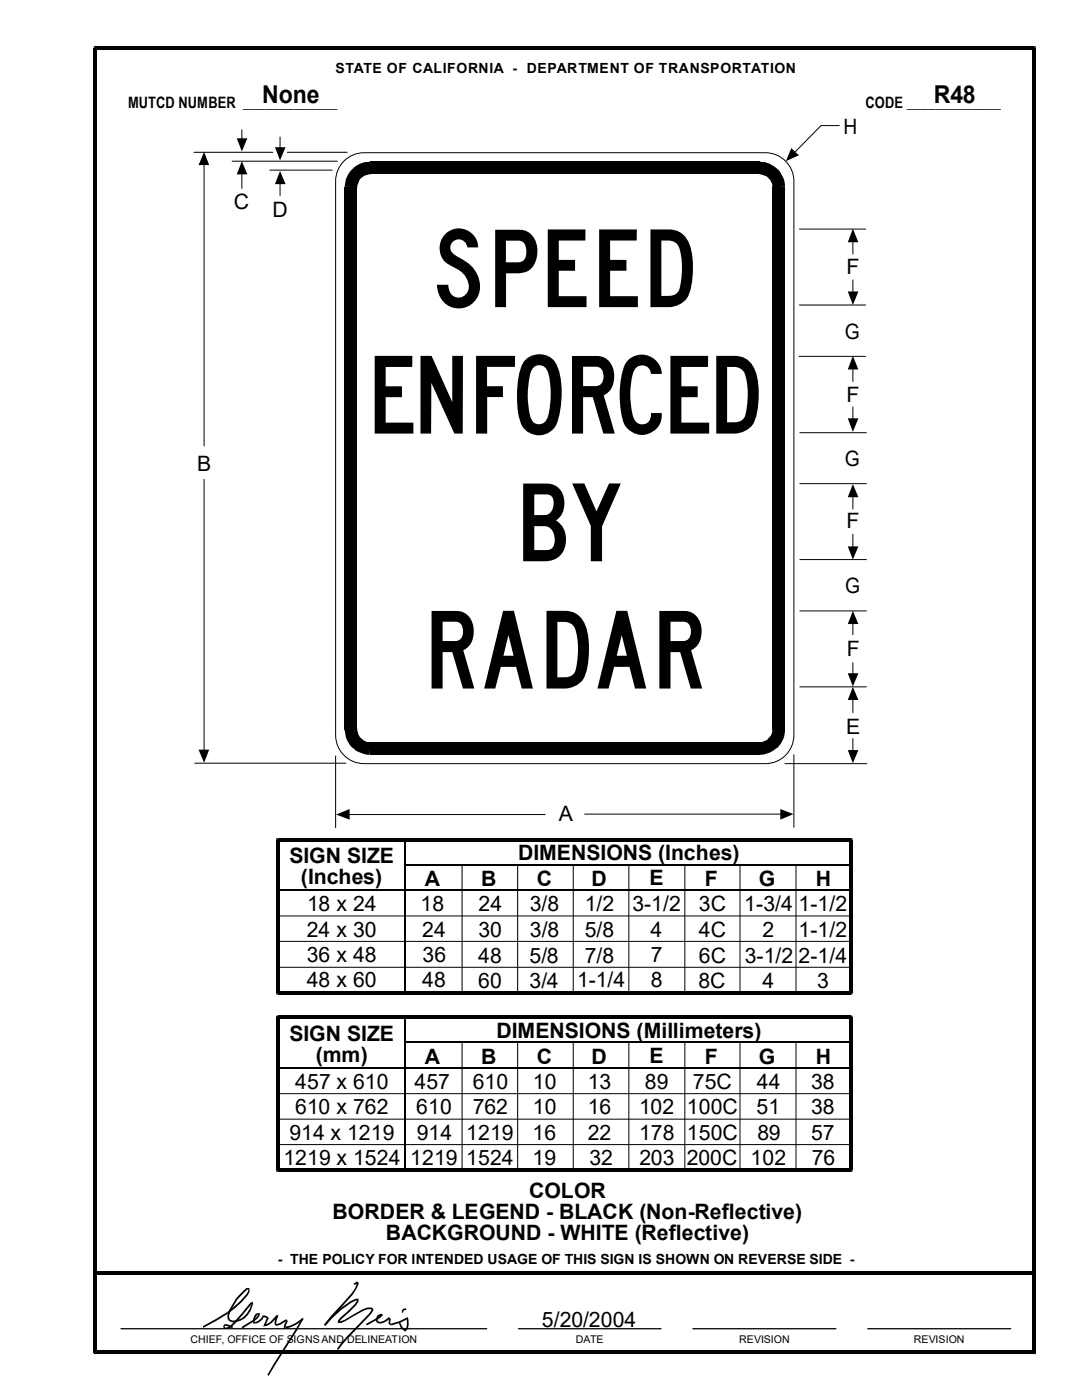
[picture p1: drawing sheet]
<svg xmlns="http://www.w3.org/2000/svg" width="216mm" height="279mm" viewBox="0 0 216 279" stroke-linecap="round" stroke-linejoin="round" font-family="sans-serif">
<g fill="none" stroke="#000" stroke-width=".2">
<path d="M38.7 30.4h15.7M40.7 32.8v56.2M46.3 32.2h21M48.3 25.9v1.9M48.3 34.6v3M53.8 34h12.5M55.9 27.3v2.2M55.9 36.6v2.4M57.3 30.4h12M68.6 32.1a5.7 5.7 0 0 1 4-1.6h80.1a5.7 5.7 0 0 1 5.7 5.7v110.5a5.7 5.7 0 0 1-5.7 5.7h-80.1a5.7 5.7 0 0 1-5.6-5.7v-110.5a5.7 5.7 0 0 1 1.6-4.1zM68.7 37.3h2.6M73.9 32.3v2.5"/>
<path d="M151.6 32.3v2.5M154.1 37.3h2.5M167.5 25.1h-3.7l-5.2 5.3M159.5 45.7h13.2M170.2 48.2v2.5M170.2 55.9v2.4M159.4 71.1h13.3M159.5 60.9h13.2M170.2 73.6v2.5M40.7 95.7v54.1M159.6 86.4h13.3M159.6 96.5h13.3"/>
<path d="M170.2 81.2v2.5M170.2 99.1v2.5M159.6 111.7h13.3M170.2 106.6v2.6M159.6 121.9h13.3M159.6 137.1h13.3M170.2 124.4v2.3M170.2 132.2v2.3M170.2 139.5v2.7M38.9 152.3h30.1M67 150.9v14.3M68.7 145.5h2.6"/>
<path d="M73.8 148.1v2.5M151.6 148.1v2.5M154.1 145.5h2.5M156.6 152.4h16.4M158.4 150.6v14.5M170.2 147.4v2.5M69.6 162.6h39.2M92.2 172.6v25.4M103.3 172.6v25.4M114.4 172.6v25.4M116.7 162.5h39.2M125.5 172.6v25.4"/>
<path d="M136.7 172.6v25.4M147.7 172.6v25.4M158.8 172.6v25.4M55.5 187.9h114.3M55.5 193h114.3M55.5 182.8h114.3M55.5 218.3h114.3M92.2 208.1v25.3M103.3 208.1v25.3M114.4 208.1v25.3M125.5 208.1v25.3M136.7 208v25.4"/>
<path d="M147.7 208v25.4M158.8 208v25.4M55.5 223.4h114.3M55.5 228.4h114.3"/>
</g>
<g fill="#000">
<path d="M40.7 30.3l1 2.6h-2.1z" fill-rule="evenodd"/>
<path d="M47.2 27.6h2.2l-1.1 2.6z" fill-rule="evenodd"/>
<path d="M48.3 32.2l1.1 2.6h-2.2z" fill-rule="evenodd"/>
<path d="M55.9 34.1l1.1 2.6h-2.1z" fill-rule="evenodd"/>
<path d="M54.9 29.4h2.1l-1.1 2.6z" fill-rule="evenodd"/>
<path d="M157.9 29.5l1.5 1.5-2.6 1.2z" fill-rule="evenodd"/>
<path d="M170.2 45.6l1.1 2.7h-2.1z" fill-rule="evenodd"/>
<path d="M169.2 58.2h2.1l-1.1 2.7z" fill-rule="evenodd"/>
<path d="M170.2 71l1.1 2.7h-2.1z" fill-rule="evenodd"/>
<path d="M169.2 83.5h2.1l-1.1 2.7z" fill-rule="evenodd"/>
<path d="M170.2 96.6l1.1 2.6h-2.1z" fill-rule="evenodd"/>
<path d="M169.2 109.1h2.1l-1.1 2.6z" fill-rule="evenodd"/>
<path d="M170.2 137.1l1.1 2.6h-2.1z" fill-rule="evenodd"/>
<path d="M170.2 121.9l1.1 2.6h-2.1z" fill-rule="evenodd"/>
<path d="M169.2 134.4h2.1l-1.1 2.6z" fill-rule="evenodd"/>
<path d="M39.6 149.6h2.1l-1 2.6z" fill-rule="evenodd"/>
<path d="M169.2 149.7h2.1l-1.1 2.6z" fill-rule="evenodd"/>
<path d="M67.1 162.6l2.7-1.1v2.1z" fill-rule="evenodd"/>
<path d="M155.7 161.5l2.6 1-2.6 1.1z" fill-rule="evenodd"/>
</g>
<g fill="#000">
<path d="M18.7 9.2h.4v.7l.3-.3h-.7zM19 9.2h187.3v.7h-187.3zM206.3 9.2h.4v.4h-.7l.3 .3zM69.9 34.1a4.9 4.9 0 0 1 3.9-1.8l.1 2.5a2.58 2.58 0 0 0-2.6 2.6l-2.6-.1a5.4 5.4 0 0 1 1.2-3.2zM73.8 32.3h77.8v2.5h-77.8zM151.6 32.3a5.1 5.1 0 0 1 5 5l-2.5 .1a2.54 2.54 0 0 0-2.5-2.6zM68.7 37.3h2.6v108.2h-2.6zM68.7 145.6l2.6-.1a2.61 2.61 0 0 0 2.6 2.6l-.2 2.5a5.2 5.2 0 0 1-5-5zM73.8 148.1h77.8v2.5h-77.8zM154.1 37.3h2.5v108.2h-2.5zM151.5 148.1a2.5 2.5 0 0 0 2.6-2.6l2.5 .1a5 5 0 0 1-5 5zM55.1 167.3h.4v.7l.3-.4h-.7z"/>
<path d="M55.5 167.3h114.3v.7h-114.3zM169.8 167.3h.3v.3h-.7l.4 .4zM55.1 167.6h.7v30.5h-.7zM55.5 197.8h114.3v.7h-114.3zM55.1 198.1h.7l-.3-.3v.7h-.4zM169.4 167.6h.7v30.5h-.7zM169.8 197.8l-.4 .3h.7v.4h-.3zM55.1 202.7h.4v.7l.3-.4h-.7zM55.5 202.7h114.3v.7h-114.3zM169.8 202.7h.3v.3h-.7l.4 .4zM55.1 203h.7v30.5h-.7zM55.5 233.2h114.3v.6h-114.3z"/>
<path d="M55.1 233.5h.7l-.3-.3v.6h-.4zM169.4 203h.7v30.5h-.7zM169.8 233.2l-.4 .3h.7v.3h-.3zM19 253.7h187.3v.6h-187.3zM48.7 257.5l.5-.5h.5v.3h-.3a12.1 12.1 0 0 0-3.7 5.2l.1 .7-.3 .1-.1-.3a7.2 7.2 0 0 1 2.5-4.8zM49.5 257.1h.3l-.1-.1v.3zM70.5 256.2l.7-.4 .3 .1v.4h-.3v-.4l.1 .2-.5 .4zM71.4 259.2h.1v.1h-.3l.2 .2zM71.2 256.2l.3 .1-1.1 2-4.2 4.7-1.3 1.6-.2-.3 1.3-1.6 4.2-4.6 .7-1.1zM71.2 256.2l.3 .1zM71.2 259.3h.3v.5l-.5 .7-2.8 2.7-.5 .7h-.3l.1-.4 .4-.5 2.9-2.7 .4-.6zM18.7 9.6h.7v260.3h-.7z"/>
<path d="M19 269.6h187.3v.7h-187.3zM18.7 269.9h.7l-.4-.3v.7h-.3zM40.5 264.7l4.8-2.8 .3 .2-5 2.9zM45.2 264.2l1.3 .6-.1 .3-1.3-.5zM45.2 264.2l-.1 .4zM49.5 257.1h.3v.7a12.9 12.9 0 0 1-4.2 4.3l-.3-.2a14.8 14.8 0 0 0 4.2-4.3zM44.7 264.3l.5-.1v.4l-.4 .2 .2 .2 .3-.1v.3h-.6l-.2-.4zM45.2 264.9l.2 .3zM45.5 263.3l.2-.2 .1 .1zM45.3 261.9l.3 .2zM45.7 263.1l.3 .3a3.3 3.3 0 0 0 3.8-2.1l.4-1.1 .3 .1a4.1 4.1 0 0 1-4 3.6l-.6-.2-.4-.3zM48.2 264.8l2.2-1.3 .2 .2-2.2 1.4z"/>
<path d="M45.2 264.9l.4-.1 1.1-.9 1.6-1.9 .3 .2-2.5 2.6-.7 .4zM48.3 262l.3 .2zM49.9 260.1l.5-.3 .1 .5h-.3l.2-.3-1.8 2.2-.3-.2zM51.5 262.3l.2-.3 .2 .1-.2 .6-1.1 1-.2-.2 1.2-1.2zM50.2 260.2l.3 .1zM50.4 263.5l.2 .2zM50.9 263.8l.1 .4h-.2zM50.9 263.8l.4-.1 .8-.6 .2 .3-.7 .6-.6 .2zM50.9 262.4l.2-.3 .5-.1 .1 .3a1.31 1.31 0 0 0-.9 1.6l.1-.1-.1 .4h-.3v-1.1zM51.6 262l.1 .3h-.2l.2-.3zM52.4 262.6l.3 .2-.4 .6-.2-.3zM52.1 263.1l.2 .3z"/>
<path d="M52.4 262.6l.2-.1-.1 .3h.2zM52.6 262.5l.7 .2v.4l-.8-.3zM52.7 264.4l.3 .1-.2-.2 .1 .4-.4 .1zM52.8 264.3l.6-.1 .8-.5 .1 .3-.8 .5-.6 .2zM53.3 262.7l.1 .1-.2 .3zM53.4 262.8l.2 .3-.6 1.4-.3-.1 .5-1.3zM55.2 262.5l.3 .2-1.2 1.3-.3-.3zM54 263.7h.2l.1 .3zM55.3 264.2l.1 .4-.2 .1zM55.2 262.5l.3 .1-.3-.1 .3 .2zM55.3 264.2l1.9-.9v.4l-1.2 .6-.6 .3zM55.2 262.5l.3 .1-.4 1.4v.2l.3 .1-.3 .3-.2-.2-.1-.4z"/>
<path d="M57 264.8l-.1 .3zM57 264.8a6.1 6.1 0 0 0 3.3-1.7l.2 .2a6.6 6.6 0 0 1-3.5 1.8zM57.1 263.3l.2 .2-.3 .1 .2 .1zM57 263.6l.3-.1 .1 .2-.5 1.4h-.3v-.4l.5-1zM60.3 263.1l.2 .2zM60.3 263.1l.2 .1-1.2 2.3-5.7 9.1-.3-.2 1.3-2.2zM66 262.9l1.9-1.8 2-1.4 1.5-.5v.3l-.4 .1a18 18 0 0 0-6.1 5l-.2-.3zM64.7 264.3l.2 .3zM67.6 263.7v.4h-.2v-.2h.3zM67.6 263.7l1.1-.3 3.7-2.1 .9-.4h.8v.4h-.8l-.8 .3-4.3 2.4-.6 .1zM73 264.2l2.4-1.3 .7-.6 .2 .2h-.2v-.3h.2l.1 .4-.7 .5-2.5 1.4zM74.1 260.9l.3 .2 .1 .4-.5 .8-2.1 2.2a30.5 30.5 0 0 0-4.4 4.9l-.3-.2a22.9 22.9 0 0 1 4.4-5l2.1-2.2 .5-.6-.2-.1z"/>
<path d="M74.1 260.9l-.1 .4zM75.9 263.8l.9-.3 .7-.5 .2 .2-1.2 .8-.6 .2zM75.9 263.8v.4zM75.9 262.2h.2l.1 .3zM75.3 262.6l.6-.4 .3 .3a.8 .8 0 0 0-.7 .4 .8 .8 0 0 0 0 .8l.4 .1v.4l-.5-.1-.4-.4v-.6zM77.6 262.8l.1 .2-.2 .2h.2l-.2-.2zM77.7 263l.3 .2-.2 .8 .3 .2-.1 .3-.4-.3v-1h-.1zM78.1 264.2v.3h-.1zM78.1 264.2l1.7-.5 1.5-.8 .1 .3-1.6 .8-1.7 .5zM80.3 261.4l.2 .1-.1 .5-.2-.1zM80.3 261.4l.4-.3h.3l.1 .4-.6 .1zM80.3 261.4l.2 .2z"/>
<path d="M79.6 264.1l.2-.2 .4 .8 .7 .7-.1 .3-.9-.8zM80.7 265.4h.2l-.1 .3 .1 .1v-.1zM81.3 262.9l.1-.1v.3h-.3l.3 .1zM81.1 263.1h.3a2.68 2.68 0 0 1-.5 2.6l-.2-.3a2.18 2.18 0 0 0 .4-2.3zM206 9.6h.7v260.3h-.7zM206.3 269.6l-.3 .3h.7v.4h-.4z"/>
</g>
<path d="M55.5 177.7h114.3M80.9 167.6v30M81 172.6h88.9M55.5 213.2h114.3M80.9 203.1v30M81 208h88.9" fill="none" stroke="#000" stroke-width=".34"/>
<path d="M24.1 265.2h73M103.5 265.2h28.4M138.3 265.2h28.5M173.1 265.2h28.6" fill="none" stroke="#000" stroke-width=".25"/>
<g font-size="23.3">
<text x="86.1" y="61.3">SPEED</text>
<text x="72.9" y="86.5">ENFORCED</text>
<text x="102.5" y="112">BY</text>
<text x="84.2" y="137.4">RADAR</text>
</g>
<g font-size="4.9">
<text x="52.3" y="20.5">None</text>
<text x="186.4" y="20.5">R48</text>
</g>
<g font-size="4.2">
<text x="168.3" y="26.8">H</text>
<text x="46.7" y="41.7">C</text>
<text x="54.4" y="43.3">D</text>
<text x="168.9" y="54.8">F</text>
<text x="168.6" y="67.6">G</text>
<text x="168.9" y="80.3">F</text>
<text x="39.4" y="94">B</text>
<text x="168.6" y="93">G</text>
<text x="168.9" y="105.4">F</text>
<text x="168.7" y="118.3">G</text>
<text x="169" y="131">F</text>
<text x="168.8" y="146.6">E</text>
<text x="111.5" y="163.9">A</text>
<text x="57.7" y="172.2">SIGN SIZE</text>
<text x="103.4" y="171.7">DIMENSIONS (Inches)</text>
<text x="60" y="176.4">(Inches)</text>
<text x="84.8" y="176.8">A</text>
<text x="96" y="176.8">B</text>
<text x="107.1" y="176.8">C</text>
<text x="118" y="176.8">D</text>
<text x="129.6" y="176.7">E</text>
<text x="140.6" y="176.8">F</text>
<text x="151.4" y="176.8">G</text>
<text x="162.8" y="176.8">H</text>
<text x="61.3" y="181.9">18 x 24</text>
<text x="83.9" y="181.8">18</text>
<text x="95.5" y="181.9">24</text>
<text x="105.7" y="181.9">3/8</text>
<text x="116.7" y="181.9">1/2</text>
<text x="126.2" y="181.9">3-1/2</text>
<text x="139.4" y="181.8">3C</text>
<text x="148.5" y="181.9">1-3/4 1-1/2</text>
<text x="61.2" y="186.9">24 x 30</text>
<text x="84.2" y="186.9">24</text>
<text x="95.5" y="186.9">30</text>
<text x="105.7" y="186.9">3/8</text>
<text x="116.7" y="186.9">5/8</text>
<text x="129.8" y="186.9">4</text>
<text x="139.4" y="186.9">4C</text>
<text x="152.1" y="186.9">2</text>
<text x="159.3" y="186.9">1-1/2</text>
<text x="61.2" y="192">36 x 48</text>
<text x="61.2" y="197">48 x 60</text>
<text x="84.2" y="197">48</text>
<text x="84.3" y="192">36</text>
<text x="95.4" y="192.1">48</text>
<text x="95.4" y="197.1">60</text>
<text x="105.7" y="197.1">3/4</text>
<text x="105.7" y="192.1">5/8</text>
<text x="115.1" y="197">1-1/4</text>
<text x="116.7" y="192.1">7/8</text>
<text x="129.9" y="192">7</text>
<text x="129.9" y="197">8</text>
<text x="139.4" y="197.1">8C</text>
<text x="139.4" y="192.1">6C</text>
<text x="148.6" y="192.1">3-1/2</text>
<text x="152.1" y="197.1">4</text>
<text x="159.3" y="192.1">2-1/4</text>
<text x="163.1" y="197.1">3</text>
<text x="57.7" y="207.7">SIGN SIZE</text>
<text x="99.1" y="207.2">DIMENSIONS (Millimeters)</text>
<text x="63" y="211.9">(mm)</text>
<text x="84.8" y="212.3">A</text>
<text x="96" y="212.3">B</text>
<text x="107.1" y="212.3">C</text>
<text x="118" y="212.3">D</text>
<text x="129.6" y="212.2">E</text>
<text x="140.6" y="212.3">F</text>
<text x="151.4" y="212.3">G</text>
<text x="162.8" y="212.3">H</text>
<text x="58.9" y="217.3">457 x 610</text>
<text x="82.7" y="217.3">457</text>
<text x="94.3" y="217.3">610</text>
<text x="106.3" y="217.3">10</text>
<text x="117.3" y="217.3">13</text>
<text x="128.7" y="217.3">89</text>
<text x="138.3" y="217.3">75C</text>
<text x="151" y="217.3">44</text>
<text x="161.9" y="217.3">38</text>
<text x="57.7" y="227.5">914 x 1219</text>
<text x="58.9" y="222.4">610 x 762</text>
<text x="83.1" y="222.3">610</text>
<text x="83.1" y="227.5">914</text>
<text x="93" y="227.6">1219</text>
<text x="94.3" y="222.4">762</text>
<text x="106.3" y="227.6">16</text>
<text x="106.3" y="222.4">10</text>
<text x="117.3" y="227.5">22</text>
<text x="117.3" y="222.4">16</text>
<text x="127.5" y="222.4">102</text>
<text x="127.5" y="227.5">178</text>
<text x="137.1" y="227.6">150C</text>
<text x="137.1" y="222.3">100C</text>
<text x="151" y="222.3">51</text>
<text x="151.1" y="227.6">89</text>
<text x="161.9" y="222.3">38</text>
<text x="161.9" y="227.6">57</text>
<text x="56.6" y="232.5">1219 x 1524</text>
<text x="81.9" y="232.5">1219</text>
<text x="93" y="232.6">1524</text>
<text x="106.3" y="232.6">19</text>
<text x="117.6" y="232.5">32</text>
<text x="127.6" y="232.5">203</text>
<text x="137.1" y="232.6">200C</text>
<text x="149.8" y="232.6">102</text>
<text x="162" y="232.6">76</text>
<text x="105.6" y="239">COLOR</text>
<text x="66.4" y="243.2">BORDER &amp; LEGEND - BLACK (Non-Reflective)</text>
<text x="77" y="247.5">BACKGROUND - WHITE (Reflective)</text>
<text x="108.1" y="264.8">5/20/2004</text>
</g>
<g font-size="3.1">
<text x="25.6" y="21.5">MUTCD NUMBER _____________</text>
<text x="172.7" y="21.5">CODE _____________</text>
</g>
<g font-size="2.8">
<text x="67" y="14.5">STATE OF CALIFORNIA - DEPARTMENT OF TRANSPORTATION</text>
<text x="55.5" y="252.2">- THE POLICY FOR INTENDED USAGE OF THIS SIGN IS SHOWN ON REVERSE SIDE -</text>
</g>
<g font-size="2.1">
<text x="38" y="268">CHIEF, OFFICE OF SIGNS AND DELINEATION</text>
<text x="114.9" y="268">DATE</text>
<text x="147.5" y="268">REVISION</text>
<text x="182.4" y="268">REVISION</text>
</g>
</svg>
